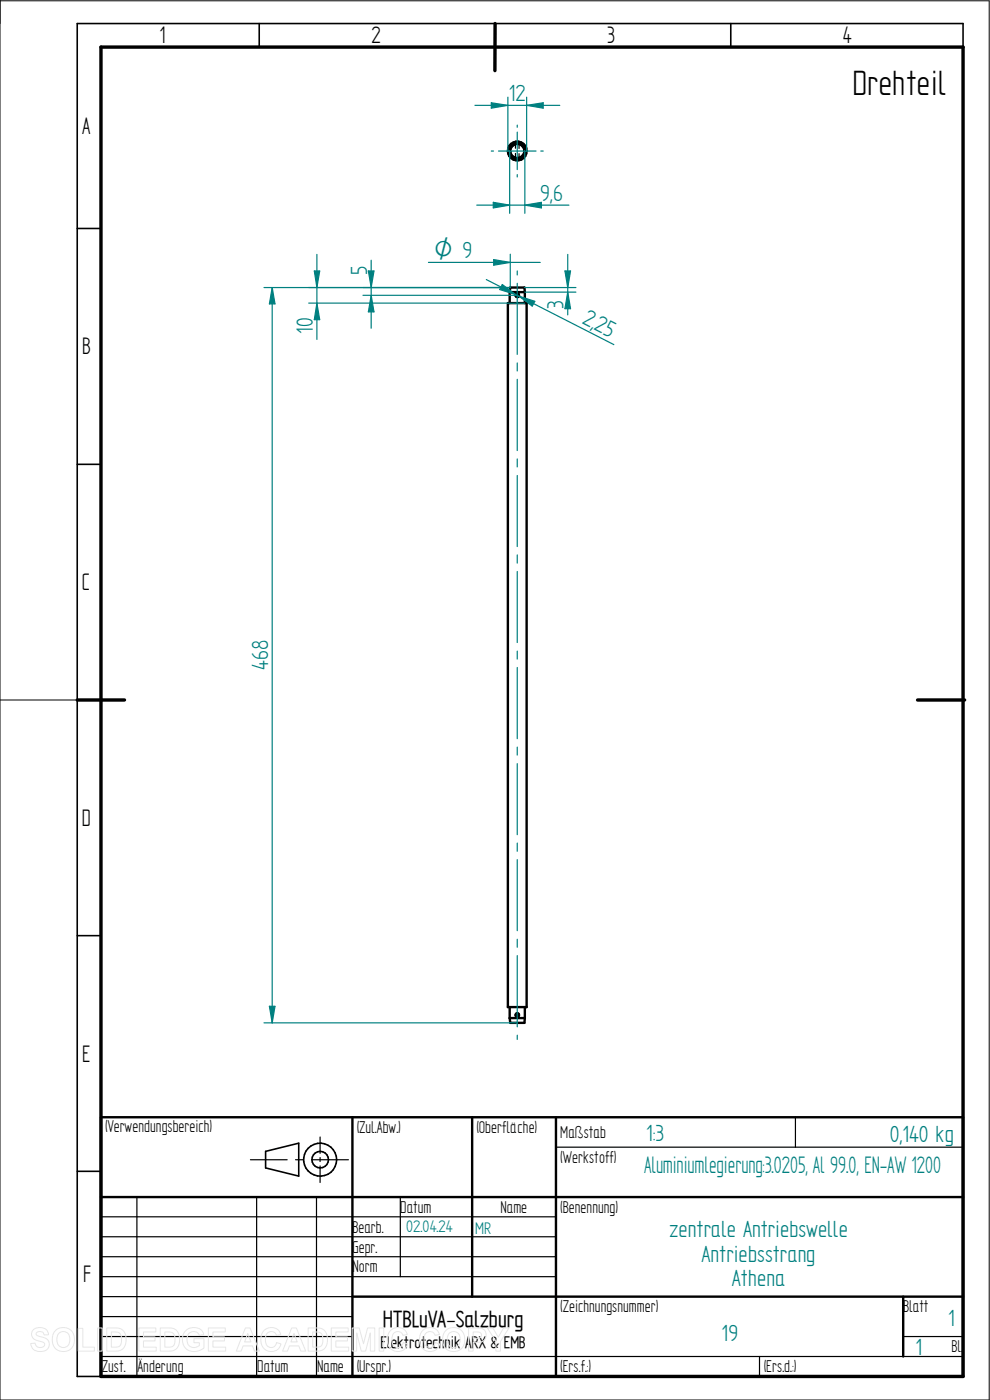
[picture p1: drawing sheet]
<svg xmlns="http://www.w3.org/2000/svg" width="210mm" height="297mm" viewBox="0 0 210 297" stroke-linecap="round" stroke-linejoin="round" font-family="sans-serif">
<path d="M0 0v297h209.8v-296.8h-209.8M0 148.5h16.4" fill="none" stroke="#000" stroke-width=".21"/>
<g fill="none" stroke="#000" stroke-width=".34">
<path d="M55 5v5M105 5v5M155 5v5M204.3 10v-5h-187.9v287h5M16.4 48.5h5M16.4 98.5h5M16.4 148.5h5M16.4 198.5h5M16.4 248.5h5M56.3 244.3l7.1-1.8v7l-7.1-1.7z"/>
<circle cx="67.9" cy="246" r="3.5"/>
<circle cx="67.9" cy="246" r="1.76"/>
</g>
<path d="M21.4 10h182.9v282h-182.9zM105 5v10M16.4 148.5h10M194.6 148.5h10" fill="none" stroke="#000" stroke-width=".72"/>
<g fill="none" stroke="#000" stroke-width=".51">
<path d="M107.7 64.3h4v149.4h-4zM108.1 62v2.3M108.1 62h3.2M108.1 62l.1-1h3.1v1M111.3 62v2.3M108.1 213.7v2.3M108.1 216h3.2M108.1 216l.1 1h3.1v-1M111.3 213.7v2.3M21.4 237h182.9v55h-182.9zM74.8 237v55M100.2 237v38.1"/>
<path d="M117.9 237v55M21.4 254h182.9M74.8 275.1h129.5M191.6 275.1v12.7"/>
<circle cx="109.7" cy="32" r="2"/>
<circle cx="109.7" cy="32" r="1.59"/>
<circle cx="109.8" cy="32" r="1.5"/>
<circle cx="109.7" cy="62.7" r=".38"/>
<circle cx="109.7" cy="215.3" r=".37"/>
</g>
<g fill="none" stroke="#000" stroke-width=".25">
<path d="M109.3 30.5v1M109.3 32.6v1M110.1 30.5v1M110.1 32.6v1M168.7 237v6.4M21.4 258.1h96.5M29 254v38M53.1 246h7.8M54.4 254v38M62.7 246h1.7M66.2 246h7.7M67.1 254v38"/>
<path d="M67.9 241.2v3.5M67.9 245.6v.8M67.9 247.4v3.5M84.9 254v16.8M117.9 243.4h86.4M21.4 270.8h96.5M21.4 266.6h96.5M21.4 262.4h96.5M21.4 275.1h53.4M21.4 279.3h53.4M21.4 287.8h182.9M21.4 283.5h53.4"/>
<path d="M161.1 287.8v4.2M191.6 283.5h12.7"/>
</g>
<path d="M107.7 20.6v11.4M111.7 20.6v11.4M111.7 22.4l3.5-.6v1.1z" fill="none" stroke="#008080" stroke-width=".25"/>
<path d="M111.7 22.4l3.5-.6v1.1z" fill="#008080"/>
<path d="M104.2 21.8l3.5 .6-3.5 .5z" fill="none" stroke="#008080" stroke-width=".25"/>
<path d="M104.2 21.8l3.5 .6-3.5 .5z" fill="#008080"/>
<path d="M100.8 22.4h17.9M56 61h52.2M57.7 61l.6 3.5h-1.2zM56 217h53.7" fill="none" stroke="#008080" stroke-width=".25"/>
<path d="M57.7 61l.6 3.5h-1.2z" fill="#008080"/>
<path d="M57.1 213.5h1.2l-.6 3.5z" fill="none" stroke="#008080" stroke-width=".25"/>
<path d="M57.1 213.5h1.2l-.6 3.5z" fill="#008080"/>
<path d="M66.7 57.5h1.1l-.6 3.5zM57.7 61v156M65.5 61h42.7M65.5 64.3h45.8" fill="none" stroke="#008080" stroke-width=".25"/>
<path d="M66.7 57.5h1.1l-.6 3.5z" fill="#008080"/>
<path d="M67.2 64.3l.6 3.5h-1.1z" fill="none" stroke="#008080" stroke-width=".25"/>
<path d="M67.2 64.3l.6 3.5h-1.1z" fill="#008080"/>
<path d="M108.1 32v13.3M111.3 32v13.3M67.2 54v18M104.6 42.9l3.5 .6-3.5 .6z" fill="none" stroke="#008080" stroke-width=".25"/>
<path d="M104.6 42.9l3.5 .6-3.5 .6z" fill="#008080"/>
<path d="M111.3 43.5l3.6-.6v1.2z" fill="none" stroke="#008080" stroke-width=".25"/>
<path d="M111.3 43.5l3.6-.6v1.2z" fill="#008080"/>
<g fill="none" stroke="#008080" stroke-width=".25">
<path d="M104.2 32h.5M105.7 32h8M109.7 26.5v.5M109.7 28v8M109.7 37v.5M114.7 32h.5M101.1 43.5h19.6M104.7 55.1l3.5 .6-3.5 .6zM108.2 53.9v7.1M109.7 57.5v.8M109.7 60.1v15.1M109.7 77v1.7"/>
<path d="M109.7 80.5v15.1M109.7 97.4v1.7M109.7 100.9v15.1M109.7 117.7v1.8M109.7 121.2v15.1M109.7 138.1v1.7M109.7 141.6v15.1M109.7 158.5v1.7M109.7 162v15.1M109.7 178.9v1.7M109.7 182.4v15M109.7 199.3v1.7"/>
<path d="M109.7 202.7v15.1M109.7 219.6v.9"/>
</g>
<path d="M104.7 55.1l3.5 .6-3.5 .6z" fill="#008080"/>
<path d="M90.9 55.7h23.7M119.8 57.5h1.2l-.6 3.5zM111.3 61h10.9M111.3 62h10.9" fill="none" stroke="#008080" stroke-width=".25"/>
<path d="M119.8 57.5h1.2l-.6 3.5z" fill="#008080"/>
<path d="M120.4 62l.6 3.5h-1.2z" fill="none" stroke="#008080" stroke-width=".25"/>
<path d="M120.4 62l.6 3.5h-1.2z" fill="#008080"/>
<path d="M120.4 54v12.8M77 62.7h32.7M77 61h31.2M78.7 62.7l.6 3.5h-1.2z" fill="none" stroke="#008080" stroke-width=".25"/>
<path d="M78.7 62.7l.6 3.5h-1.2z" fill="#008080"/>
<path d="M78.1 57.5h1.2l-.6 3.5z" fill="none" stroke="#008080" stroke-width=".25"/>
<path d="M78.1 57.5h1.2l-.6 3.5z" fill="#008080"/>
<path d="M78.7 55.2v14.4M103.2 59.3l27 13.8M106.6 60.4l2.8 2.1-3.4-1.1z" fill="none" stroke="#008080" stroke-width=".25"/>
<path d="M106.6 60.4l2.8 2.1-3.4-1.1z" fill="#008080"/>
<path d="M110.1 62.8l3.4 1.1-.6 1z" fill="none" stroke="#008080" stroke-width=".25"/>
<path d="M110.1 62.8l3.4 1.1-.6 1z" fill="#008080"/>
<g fill="none" stroke="#e6e6e6" stroke-width=".21">
<path d="M7.1 282.1a2.02 2.02 0 0 1 3.1 .7l.1 .4h-.9a.9 .9 0 0 0-.8-.7 .9 .9 0 0 0-.9 .5l.1 .3 .5 .2a2.15 2.15 0 0 1 2.1 1.4 1.72 1.72 0 0 1-2.3 1.8l-.7-.2-.7-.7-.2-.8 1-.1a1.06 1.06 0 0 0 .9 1 1.06 1.06 0 0 0 1.1-.7 1.66 1.66 0 0 0-1.6-.8 1.37 1.37 0 0 1-.8-2.3zM11.8 282.3a2.46 2.46 0 0 1 3.1-.2 2.46 2.46 0 0 1 .8 3 2.4 2.4 0 0 1-3.1 1.5 2.4 2.4 0 0 1-1.5-3.1l.2-.5zM12.4 282.9a1.39 1.39 0 0 1 1.7-.3 1.39 1.39 0 0 1 .7 1.6 1.41 1.41 0 0 1-1.4 1.7 1.41 1.41 0 0 1-1.3-1.7l.1-.8zM16.6 281.8h1v4h2.4v.8h-3.4zM20.7 281.7h1v4.9h-1zM22.6 281.7h1.9a2.2 2.2 0 0 1 2.2 2.8 2.02 2.02 0 0 1-2.2 2.1h-1.9zM23.6 282.6a1.8 1.8 0 0 1 2 .5 2.09 2.09 0 0 1-.4 2.6l-1.6 .1zM29.5 281.7h3.6v.9h-2.7v1h2.5v.9h-2.5v1.3h2.7v.8h-3.6zM34 281.7h1.8a2.2 2.2 0 0 1 2.3 2.8 2.02 2.02 0 0 1-2.2 2.1h-1.9zM35 282.6a1.8 1.8 0 0 1 1.9 .5 2.09 2.09 0 0 1-.4 2.6l-1.5 .1zM39.4 282.3a2.33 2.33 0 0 1 3.8 .8l-1 .2a1.37 1.37 0 0 0-1.6-.7 1.37 1.37 0 0 0-.9 1.5 1.56 1.56 0 0 0 .8 1.6 1.56 1.56 0 0 0 1.8-.2v-.6h-1.2v-.9h2.2v2a2.65 2.65 0 0 1-3.1 .5 2.65 2.65 0 0 1-1.5-2.7l.3-1zM44.2 281.7h3.6v.9h-2.6v1h2.4v.9h-2.4v1.3h2.7v.8h-3.7z"/>
<path d="M52 281.7h1.1l1.9 4.9h-1l-.4-1.1h-2l-.4 1.1h-1.1zM52.6 282.9l.6 1.8h-1.3zM56 282.3a2.12 2.12 0 0 1 3.6 .8l-1 .2a1.24 1.24 0 0 0-1.6-.7 1.24 1.24 0 0 0-.7 1.6 1.28 1.28 0 0 0 .4 1.4 1.28 1.28 0 0 0 1.6 0l.4-.8 .9 .3a2.19 2.19 0 0 1-2.5 1.6 2.19 2.19 0 0 1-1.8-2.5l.1-.9zM61.9 281.7h1l2 4.9h-1.1l-.4-1.1h-2l-.4 1.1h-1.1zM62.4 282.9l.7 1.8h-1.4zM65.4 281.7h1.8a2.2 2.2 0 0 1 2.3 2.8 2.02 2.02 0 0 1-2.3 2.1h-1.8zM66.3 282.6a1.8 1.8 0 0 1 2 .5 2.09 2.09 0 0 1-.4 2.6l-1.6 .1zM70.3 281.7h3.6v.9h-2.7v1h2.5v.9h-2.5v1.3h2.8v.8h-3.7zM74.7 281.7h1.5l.9 3.4 .9-3.4h1.5v4.9h-.9l-.1-3.8-.9 3.8h-1l-.9-3.8-.1 3.8h-.9zM80.4 281.7h1v4.9h-1zM82.8 282.3a2.12 2.12 0 0 1 3.6 .8l-.9 .2a1.24 1.24 0 0 0-1.6-.7 1.24 1.24 0 0 0-.8 1.6 1.28 1.28 0 0 0 .5 1.4 1.28 1.28 0 0 0 1.5 0l.4-.8 .9 .3a2.19 2.19 0 0 1-2.5 1.6 2.19 2.19 0 0 1-1.7-2.5l.1-.9zM89.6 282.3a2.12 2.12 0 0 1 3.6 .8l-.9 .2a1.24 1.24 0 0 0-1.6-.7 1.24 1.24 0 0 0-.7 1.6 1.28 1.28 0 0 0 .4 1.4 1.28 1.28 0 0 0 1.5 0l.4-.8 1 .3a2.19 2.19 0 0 1-2.6 1.6 2.19 2.19 0 0 1-1.7-2.5l.1-.9z"/>
<path d="M94.6 282.3a2.46 2.46 0 0 1 3.1-.2 2.46 2.46 0 0 1 .8 3 2.4 2.4 0 0 1-3.1 1.5 2.4 2.4 0 0 1-1.4-3.1l.1-.5zM95.2 282.9a1.39 1.39 0 0 1 1.7-.3 1.39 1.39 0 0 1 .7 1.6 1.41 1.41 0 0 1-1.3 1.7 1.41 1.41 0 0 1-1.4-1.7l.1-.8zM99.4 281.7h1.6a1.61 1.61 0 0 1 2.1 1.5 1.62 1.62 0 0 1-2.1 1.6h-.6v1.8h-1zM100.4 282.6a1.62 1.62 0 0 1 1.7 .3 .7 .7 0 0 1-.1 .8 .7 .7 0 0 1-.7 .2h-.9zM103.4 281.7h1.1l1.2 2 1.1-2h1.2l-1.8 2.9v2h-1v-2z"/>
</g>
<text font-size="8.4" x="180.8" y="20.2">Drehteil</text>
<g font-size="5.7">
<text x="33.8" y="9.2">1</text>
<text x="78.8" y="9.2">2</text>
<text x="128.8" y="9.2">3</text>
<text x="178.8" y="9.2">4</text>
<text x="17.4" y="28.4">A</text>
<text x="17.4" y="75.2">B</text>
<text x="17.4" y="125.2">C</text>
<text x="17.4" y="175.2">D</text>
<text x="17.4" y="225.2">E</text>
<text x="17.6" y="271.9">F</text>
</g>
<text font-size="5.7" fill="#008080" x="136.7" y="248.7">Aluminiumlegierung:3.0205, Al 99.0, EN-AW 1200</text>
<g font-size="5.6" fill="#008080">
<text x="107.9" y="21.5">12</text>
<text x="114.6" y="42.6">9,6</text>
<text x="77.9" y="58.4" transform="rotate(-90 77.9 58.4)">5</text>
<text x="119.5" y="65.6" transform="rotate(-90 119.5 65.6)">3</text>
<text x="66.4" y="70.8" transform="rotate(-90 66.4 70.8)">10</text>
<text x="123.4" y="68.6" transform="rotate(27 123.4 68.6)">2,</text>
<text x="125.9" y="69.9" transform="rotate(27 125.9 69.9)">25</text>
<text x="56.9" y="142.2" transform="rotate(-90 56.9 142.2)">468</text>
<text x="137.1" y="242">1:3</text>
<text x="188.8" y="242.2">0,140 kg</text>
<text x="141.9" y="262.4">zentrale Antriebswelle</text>
<text x="148.8" y="267.6">Antriebsstrang</text>
<text x="155.3" y="272.9">Athena</text>
<text x="201.2" y="281.3">1</text>
<text x="153.1" y="284.6">19</text>
<text x="194.2" y="287.4">1</text>
</g>
<text font-size="5.5" x="81.2" y="281.5">HTBLuVA-Salzburg</text>
<text font-size="5.4" fill="#008080" x="92.1" y="54.8">O 9</text>
<g font-size="4.1">
<text x="22.3" y="240.2">(Verwendungsbereich)</text>
<text x="75.7" y="240.4">(Zul.Abw.)</text>
<text x="101.1" y="240.4">(Oberfläche)</text>
<text x="118.8" y="241.4">Maßstab</text>
<text x="118.8" y="246.7">(Werkstoff)</text>
<text x="84.9" y="257.3">Datum</text>
<text x="106.2" y="257.3">Name</text>
<text x="118.8" y="257.3">(Benennung)</text>
<text x="74.8" y="261.5">Bearb.</text>
<text x="74.8" y="265.7">Gepr.</text>
<text x="74.8" y="270">Norm</text>
<text x="118.8" y="278.4">(Zeichnungsnummer)</text>
<text x="191.6" y="278.4">Blatt</text>
<text x="201.8" y="286.9">Bl.</text>
<text x="21.6" y="291.1">Zust.</text>
<text x="29.2" y="291.1">Änderung</text>
<text x="54.6" y="291.1">Datum</text>
<text x="67.3" y="291.1">Name</text>
<text x="75.7" y="291.1">(Urspr.)</text>
<text x="118.8" y="291.1">(Ers.f.:)</text>
<text x="162" y="291.1">(Ers.d.:)</text>
</g>
<g font-size="4" fill="#008080">
<text x="86.2" y="261.5">02.04.24</text>
<text x="100.8" y="261.7">MR</text>
</g>
<text font-size="4" x="80.7" y="286">Elektrotechnik ARX &amp; EMB</text>
</svg>
